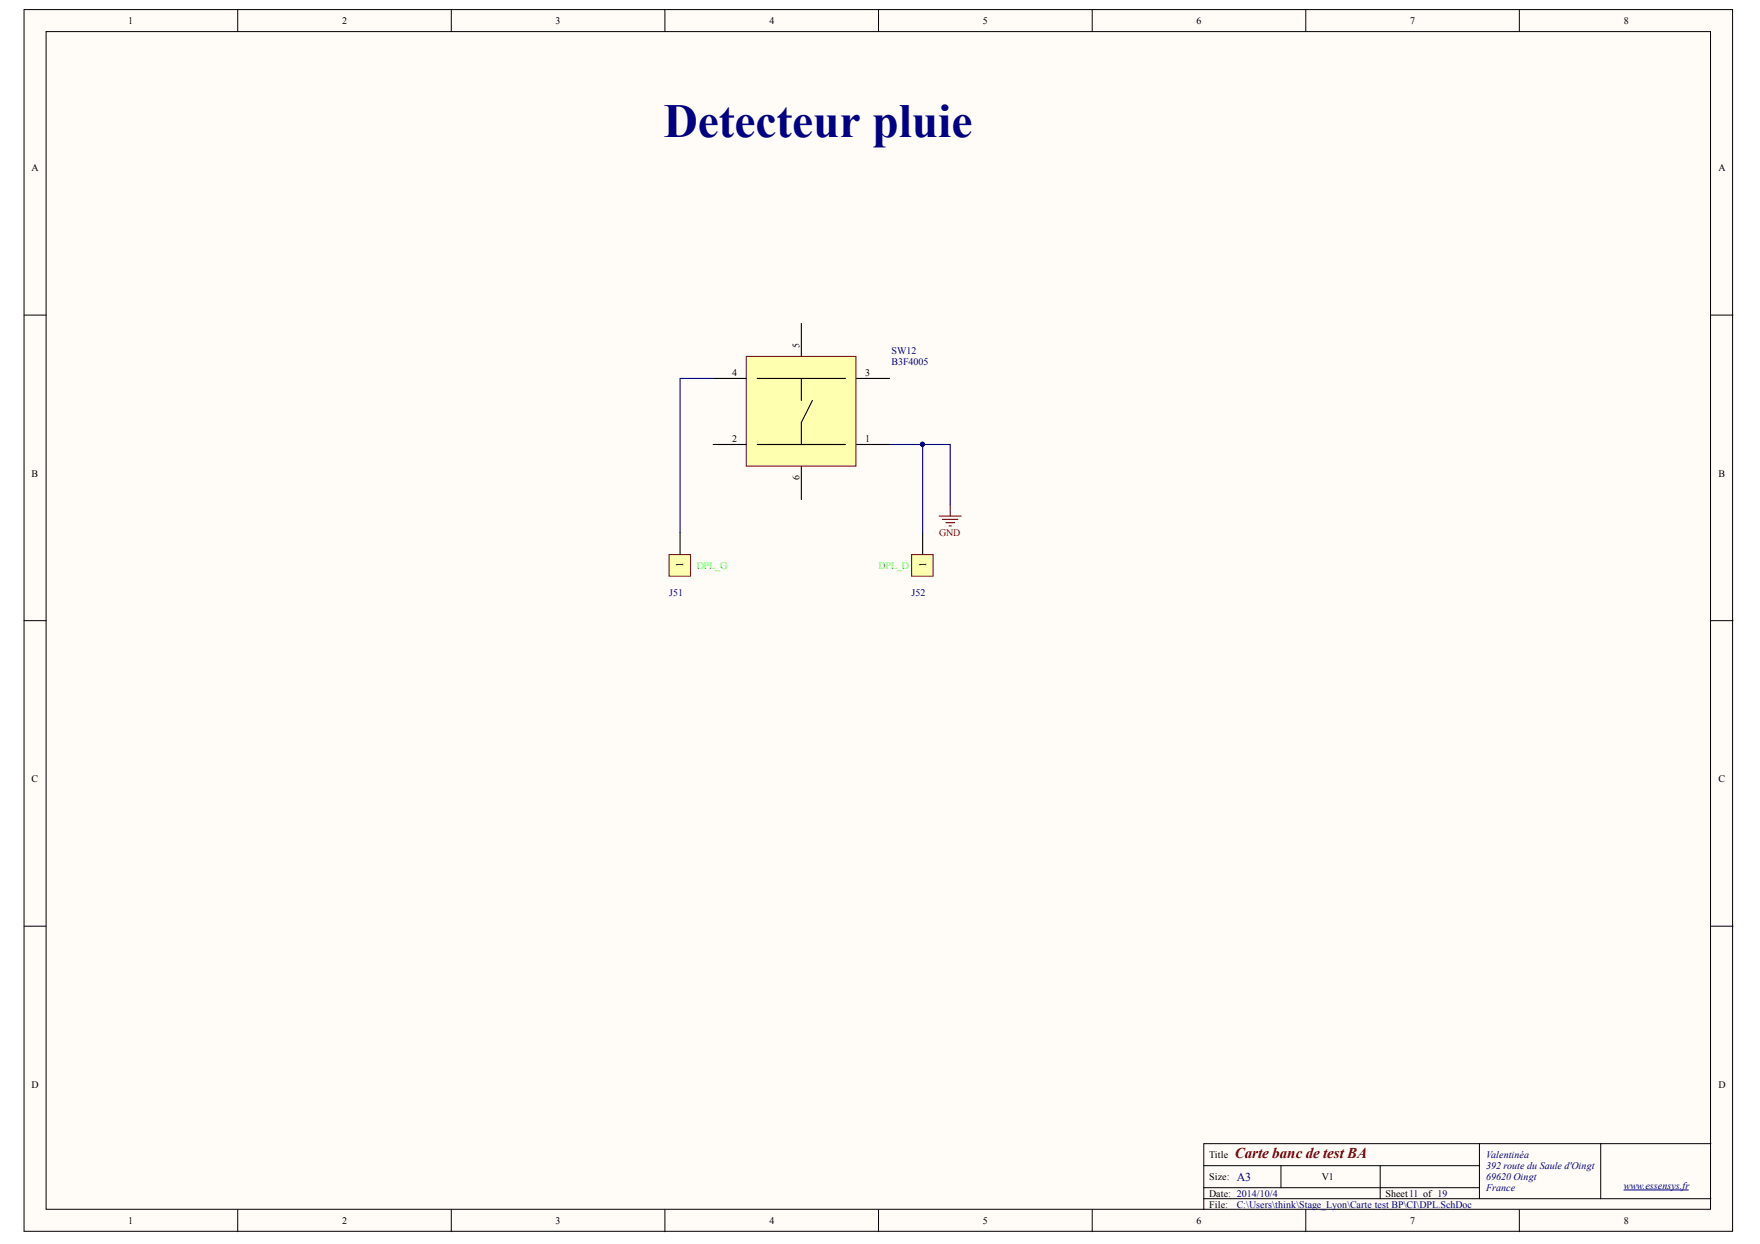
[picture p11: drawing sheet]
<svg xmlns="http://www.w3.org/2000/svg" width="297mm" height="210mm" viewBox="0 0 297 210" stroke-linecap="round" stroke-linejoin="round" font-family="sans-serif">
<g fill="#fffcf8" stroke="#000" stroke-width=".17">
<path d="M4.1 1.6h288.3v206.2h-288.3z"/>
<path d="M7.8 5.3h280.9v198.7h-280.9z"/>
</g>
<g fill="none" stroke="#000" stroke-width=".17">
<path d="M40.1 1.6v3.7M76.2 1.6v3.7M112.2 1.6v3.7M148.3 1.6v3.7M184.3 1.6v3.7M220.4 1.6v3.7M256.4 1.6v3.7M4.1 53.2h3.7M288.8 53.2h3.7M4.1 104.7h3.7M288.8 104.7h3.7M4.1 156.3h3.7"/>
<path d="M288.8 156.3h3.7M203.2 196.7h46.5M216.2 196.7v3.7M232.9 196.7v5.6M249.7 193v9.3M270.2 193h-67v11.1M288.8 193h-18.6v9.3M40.1 204.1v3.7M76.2 204.1v3.7M112.2 204.1v3.7M148.3 204.1v3.7M184.3 204.1v3.7"/>
<path d="M203.2 202.3h85.6M203.2 200.4h46.5M220.4 204.1v3.7M256.4 204.1v3.7"/>
</g>
<path d="M274.1 200.8h10.9" fill="none" stroke="#000080" stroke-width=".17"/>
<path d="M153.9 93.6h3.6v3.6h-3.6z" fill="#ffffb0" stroke="#800000" stroke-width=".17"/>
<path d="M155.7 89.9v3.7" fill="none" stroke="#000" stroke-width=".19"/>
<path d="M112.9 93.6h3.6v3.6h-3.6z" fill="#ffffb0" stroke="#800000" stroke-width=".17"/>
<path d="M114.8 89.9v3.7" fill="none" stroke="#000" stroke-width=".19"/>
<path d="M125.9 60.1h18.6v18.5h-18.6z" fill="#ffffb0" stroke="#800000" stroke-width=".17"/>
<path d="M135.2 54.6v5.5M120.4 63.9h5.5M120.4 75h5.5M127.8 63.9h14.9M127.8 75h14.9M135.2 63.9v3.7M135.2 78.7v5.6M137.1 67.6l-1.9 3.7v3.7M144.6 63.9h5.5M144.6 75h5.5" fill="none" stroke="#000" stroke-width=".19"/>
<path d="M120.4 63.9h-5.6v26M150.1 75h5.6M155.7 75h4.7v10.2M155.7 75v14.9" fill="none" stroke="#000080" stroke-width=".19"/>
<path d="M158.5 87.1h3.7M159.1 87.6h2.6M159.6 88.2h1.5M160.2 88.7h.4M160.4 85.2v1.9" fill="none" stroke="#800000" stroke-width=".19"/>
<circle cx="155.7" cy="75" r=".33" fill="#000080" stroke="#000080" stroke-width=".17"/>
<text font-size="8" fill="#000080" x="112" y="23.1">Detecteur pluie</text>
<text font-size="2.5" fill="#800000" x="208.4" y="195.4">Carte banc de test BA</text>
<text font-size="2" fill="#000080" x="208.7" y="199.2">A3</text>
<g font-size="1.7">
<text x="21.6" y="4">1</text>
<text x="57.7" y="4">2</text>
<text x="93.8" y="4">3</text>
<text x="129.9" y="4">4</text>
<text x="165.9" y="4">5</text>
<text x="202" y="4">6</text>
<text x="238" y="4">7</text>
<text x="274.1" y="4">8</text>
<text x="5.3" y="28.9">A</text>
<text x="290.1" y="28.9">A</text>
<text x="134.9" y="58.7" transform="rotate(-90 134.9 58.7)">5</text>
<text x="123.6" y="63.5">4</text>
<text x="146" y="63.5">3</text>
<text x="123.6" y="74.6">2</text>
<text x="146" y="74.6">1</text>
<text x="5.3" y="80.4">B</text>
<text x="134.9" y="81" transform="rotate(-90 134.9 81)">6</text>
<text x="290.1" y="80.4">B</text>
<text x="115.3" y="95.7" transform="rotate(-90 115.3 95.7)">1</text>
<text x="156.3" y="95.7" transform="rotate(-90 156.3 95.7)">1</text>
<text x="5.3" y="132">C</text>
<text x="290.1" y="132">C</text>
<text x="5.3" y="183.5">D</text>
<text x="290.1" y="183.5">D</text>
<text x="204.1" y="195.4">Title</text>
<text x="204.1" y="199.1">Size:</text>
<text x="204.1" y="201.9">Date: 2014/10/4</text>
<text x="204.1" y="203.8">File:</text>
<text x="223.1" y="199.1">V1</text>
<text x="233.8" y="201.9">Sheet11 of 19</text>
<text x="21.6" y="206.6">1</text>
<text x="57.7" y="206.6">2</text>
<text x="93.8" y="206.6">3</text>
<text x="129.9" y="206.6">4</text>
<text x="165.9" y="206.6">5</text>
<text x="202" y="206.6">6</text>
<text x="238" y="206.6">7</text>
<text x="274.1" y="206.6">8</text>
</g>
<g font-size="1.7" fill="#000080">
<text x="150.5" y="59.8">SW12</text>
<text x="150.5" y="61.6">B3F4005</text>
<text x="112.9" y="100.6">J51</text>
<text x="153.9" y="100.6">J52</text>
<text x="250.8" y="195.4">Valentinéa</text>
<text x="250.8" y="197.3">392 route du Saule d'Oingt</text>
<text x="208.7" y="203.8">C:\Users\think\Stage_Lyon\Carte test BP\CI\DPL.SchDoc</text>
<text x="250.8" y="199.1">69620 Oingt</text>
<text x="250.8" y="201">France</text>
<text x="274.1" y="200.6">www.essensys.fr</text>
</g>
<g font-size="1.7" fill="#0f0">
<text x="117.6" y="96">DPL_G</text>
<text x="148.3" y="96">DPL_D</text>
</g>
<text font-size="1.7" fill="#800000" x="158.5" y="90.4">GND</text>
</svg>
